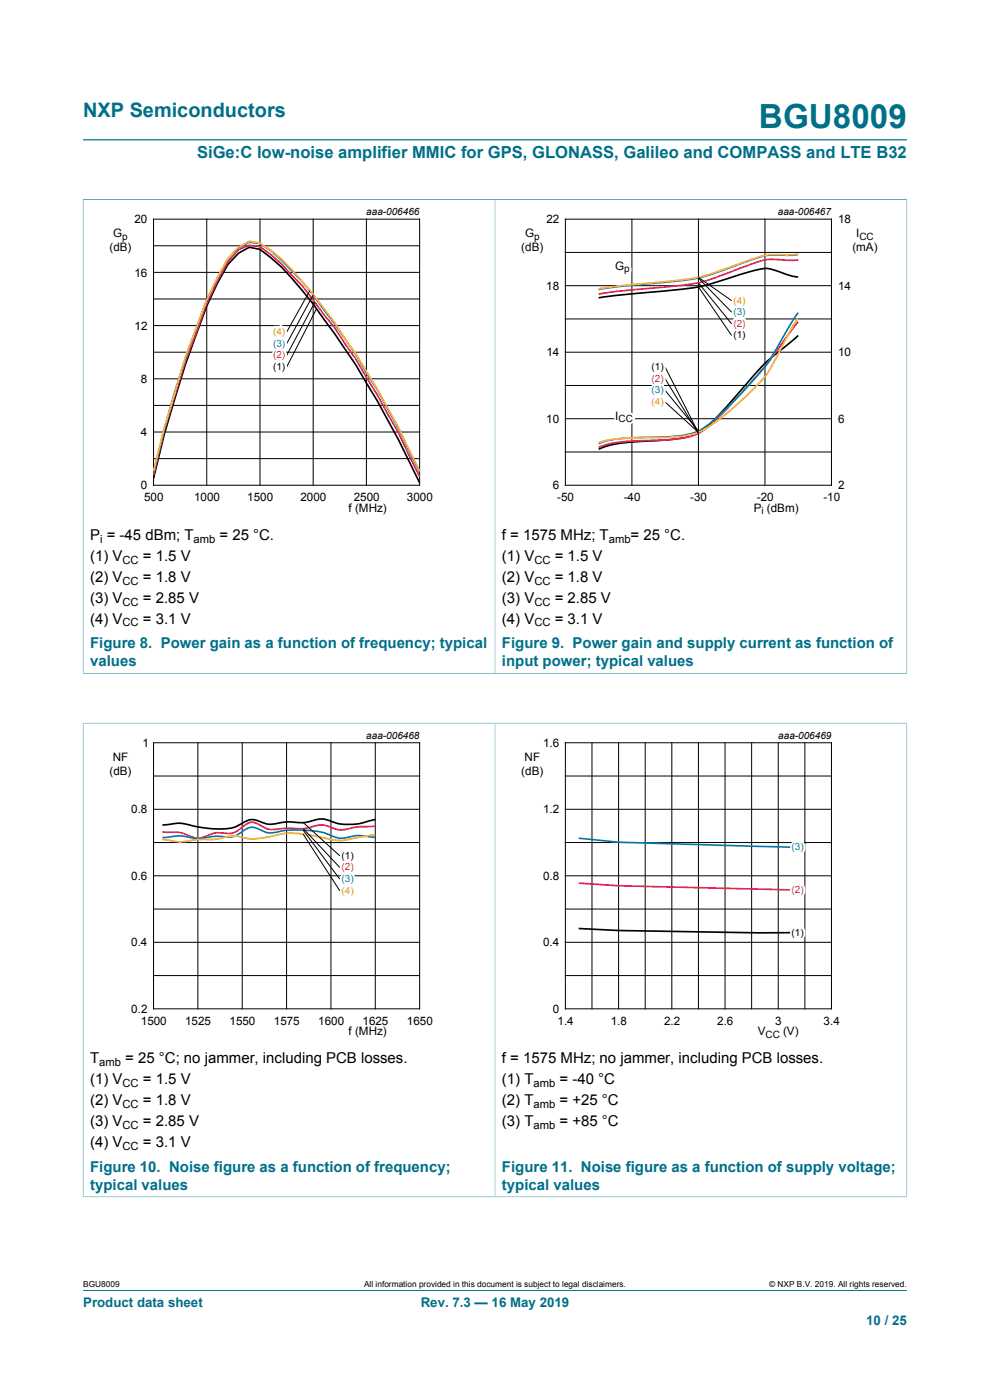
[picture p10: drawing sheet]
<svg xmlns="http://www.w3.org/2000/svg" width="210mm" height="297mm" viewBox="0 0 210 297" stroke-linecap="round" stroke-linejoin="round" font-family="sans-serif">
<path d="M17.6 29.7h174.8M17.6 42.3h174.8M17.6 42.3v100.6M105 42.3v100.5M192.4 42.3v100.6M17.6 142.8h174.8M17.6 153.4h174.8M17.6 153.3v100.7M105 153.4v100.5M192.4 153.3v100.7M17.6 253.9h174.8M17.6 273.8h174.8" fill="none" stroke="#007088" stroke-width=".21"/>
<g fill="none" stroke="#000" stroke-width=".21">
<path d="M32.6 46.5h56.4v56.4h-56.4zM32.6 57.8h56.4M32.6 52.1h56.4M43.9 46.5v56.4M55.1 46.5v56.4M66.4 46.5v56.4M77.7 46.5v56.4M119.9 46.5h56.5v56.4h-56.5zM119.9 53.6h56.5M134 46.5v56.4M148.2 46.5v56.4M148.2 60l7 8.7"/>
<path d="M148.2 59l7 7.3M148.2 58.8l7 5M162.3 46.5v56.4M32.6 74.7h56.4M32.6 69.1h56.4M32.6 63.4h56.4M65.7 61.7l-4.9 8.8M66.4 62.6l-5.6 10.4M66.8 64.1l-6 11.3M67.1 65.5l-6.3 12.4M119.9 74.7h56.5M119.9 67.7h56.5"/>
<path d="M119.9 60.6h56.5M141.1 77.9l7.1 13.9M148.2 60.9l7 10.3M32.6 97.3h56.4M32.6 91.7h56.4M32.6 86h56.4M32.6 80.4h56.4M119.9 95.9h56.5M119.9 88.8h56.5M119.9 81.8h56.5M141.1 80.4l7.1 11.6M141.1 82.8l7.1 8.6"/>
<path d="M141.1 85.3l7.1 6.4M32.6 157.6h56.4v56.4h-56.4zM42 157.6v56.4M51.4 157.6v56.4M60.8 157.6v56.4M70.2 157.6v56.4M79.6 157.6v56.4M119.9 157.6h56.5v56.4h-56.5zM125.6 157.6v56.4M131.2 157.6v56.4M136.9 157.6v56.4M142.5 157.6v56.4"/>
<path d="M148.2 157.6v56.4M153.8 157.6v56.4M159.4 157.6v56.4M165.1 157.6v56.4M170.7 157.6v56.4M32.6 178.7h56.4M32.6 171.7h56.4M32.6 164.6h56.4M64.3 174.5l7.8 7.1M64.3 175.8l7.8 8.2M64.3 176.1l7.8 10.4M64.3 177l7.8 12"/>
<path d="M119.9 178.7h56.5M119.9 171.7h56.5M119.9 164.6h56.5M32.6 199.9h56.4M32.6 192.8h56.4M32.6 185.8h56.4M119.9 199.9h56.5M119.9 192.8h56.5M119.9 185.8h56.5M32.6 207h56.4M119.9 207h56.5"/>
</g>
<path d="M169.3 58.7l-1.4-.2-3.4-1.1a5.7 5.7 0 0 0-4.3-.1l-3.7 1.1a47.5 47.5 0 0 1-13.9 3.2l-11.6 1-4 .6M169.3 71.2l-2.7 2.3a43.4 43.4 0 0 0-9.1 9 64.3 64.3 0 0 1-8.5 8.8 15.3 15.3 0 0 1-7.5 2 84 84 0 0 0-12.1 1.2l-2.4 .8M32.6 101.5a266.5 266.5 0 0 1 11.3-36.6l2.2-4.8 2.3-4 2.2-2.4 2.3-1.3 2.2 .5 1.2 .9a36.1 36.1 0 0 1 7.9 7.9 193.6 193.6 0 0 1 20.3 31.5l4.5 9.2M79.6 173.9l-.6 .1a13 13 0 0 1-10.1-.2h-1.2a11.3 11.3 0 0 1-5.7 .6h-1.8a6.7 6.7 0 0 1-5.3-.2 3.4 3.4 0 0 0-3.8 .6 10.1 10.1 0 0 1-6.6 1l-2.5-.4a12.6 12.6 0 0 0-5.7-.6l-1.9 .2M122.8 197l8.4 .4 29.7 .5h7" fill="none" stroke="#000" stroke-width=".35"/>
<path d="M169.3 55.1l-2.2 .1a13.8 13.8 0 0 0-8 .9l-2.6 1a39.7 39.7 0 0 1-13.9 3.7l-10 .8-5.6 .8M169.3 68.2l-2.4 3.3a119.2 119.2 0 0 1-15 17.6 11.9 11.9 0 0 1-8.9 4.1l-1.5 .1a84.7 84.7 0 0 0-12.1 .8l-2.4 .8M32.6 100.8l2.2-9.4 4.5-14.9 4.6-12.2 2.2-4.7 2.3-4.1 2.2-2.6 2.3-.9 2.2 .3 1.2 .9a26.7 26.7 0 0 1 5.6 5.2l2.3 2.3 6.7 8.8a206.8 206.8 0 0 1 18.1 31.6M79.6 175.3h-.6a19.2 19.2 0 0 0-6.3 .7l-1.7-.2a5.6 5.6 0 0 0-5.2-.3 16.3 16.3 0 0 1-5 .2h-.6a6 6 0 0 1-5.3-.8 2.38 2.38 0 0 0-3.2 .4 4.4 4.4 0 0 1-4.7 1.4 6.9 6.9 0 0 0-3.9 .9 4.5 4.5 0 0 1-3.8-.6l-1.7-.5h-3.2M122.8 187.3l8.4 .6 36.7 .9" fill="none" stroke="#ed1556" stroke-width=".35"/>
<path d="M169.3 54l-1.4 .2a22.5 22.5 0 0 0-6.6 .3l-4.8 1.7a41.4 41.4 0 0 1-13.9 3.6l-10 .9-5.6 .7M169.3 66.3l-2.9 4.6a40.5 40.5 0 0 1-7.9 11.2 60.8 60.8 0 0 1-9.5 8.9 15.7 15.7 0 0 1-7.5 1.7 87.2 87.2 0 0 0-12.1 .7l-2.4 .7M89 100.1l-4.5-9.3-2.3-4a170.9 170.9 0 0 0-18-27 45.8 45.8 0 0 0-7.9-7.4l-1.2-.7-2.2-.3-2.3 1.1-2.2 2.4-2.3 4.1-2.2 4.6a249.7 249.7 0 0 0-11.3 36.6M79.6 177.6a17 17 0 0 0-5-.2 5.7 5.7 0 0 1-5.2-.5 24.5 24.5 0 0 0-11.7-.2 7.1 7.1 0 0 1-3.4-1 3.2 3.2 0 0 0-3.2 .9 4.4 4.4 0 0 1-4.1 .9l-1.3-.1a13.8 13.8 0 0 1-5.6 .2 10.7 10.7 0 0 0-5 .1h-.7M122.8 177.8l8.4 .9 36.7 1" fill="none" stroke="#0082c4" stroke-width=".35"/>
<path d="M169.3 53.9l-1.4 .2a23.1 23.1 0 0 0-6.6 .3l-4.8 1.7a42.4 42.4 0 0 1-13.9 3.5l-11.6 1.1-4 .6M169.3 67.5a85.5 85.5 0 0 0-5.4 9.9 30.1 30.1 0 0 1-6.9 7.8 38 38 0 0 1-8.8 6.5 35.7 35.7 0 0 1-11.4 1.1l-4.7 .2a17.6 17.6 0 0 0-5.1 .9M32.6 99.9l2.2-9 4.5-15.2 4.6-12 2.2-4.8 2.3-4.1 2.2-2.4 2.3-1.2 2.2 .4 1.2 .7a22.1 22.1 0 0 1 5.6 4.9 111.3 111.3 0 0 1 11.3 14.7l2.3 3.1a231.4 231.4 0 0 1 13.5 24.9M79.6 177l-3.8 .7a11.5 11.5 0 0 1-7.5 0l-.6-.1a18.7 18.7 0 0 0-10.7-.1 12.1 12.1 0 0 1-6.9-.1h-1.2a18.5 18.5 0 0 1-6.9 .7 14.4 14.4 0 0 1-5.7 .3l-1.9-.3" fill="none" stroke="#fcb316" stroke-width=".35"/>
<text font-size="7.1" fill="#007088" x="161" y="27.2">BGU8009</text>
<text font-size="4.2" fill="#007088" x="17.6" y="24.8">NXP Semiconductors</text>
<text font-size="3.5" fill="#007088" x="41.8" y="33.5">SiGe:C low-noise amplifier MMIC for GPS, GLONASS, Galileo and COMPASS and LTE B32</text>
<g font-size="3.2">
<text x="19.1" y="114.5">P = -45 dBm; T</text>
<text x="19.1" y="119">(1) V</text>
<text x="30.3" y="119">= 1.5 V</text>
<text x="46.6" y="114.5">= 25 °C.</text>
<text x="106.5" y="114.5">f = 1575 MHz; T</text>
<text x="106.5" y="119">(1) V</text>
<text x="117.7" y="119">= 1.5 V</text>
<text x="133.8" y="114.5">= 25 °C.</text>
<text x="19.1" y="123.4">(2) V</text>
<text x="30.3" y="123.4">= 1.8 V</text>
<text x="106.5" y="123.4">(2) V</text>
<text x="117.7" y="123.4">= 1.8 V</text>
<text x="19.1" y="127.8">(3) V</text>
<text x="30.3" y="127.8">= 2.85 V</text>
<text x="106.5" y="127.8">(3) V</text>
<text x="117.7" y="127.8">= 2.85 V</text>
<text x="19.1" y="132.3">(4) V</text>
<text x="30.3" y="132.3">= 3.1 V</text>
<text x="106.5" y="132.3">(4) V</text>
<text x="117.7" y="132.3">= 3.1 V</text>
<text x="19.1" y="225.6">T</text>
<text x="26.6" y="225.6">= 25 °C; no jammer, including PCB losses.</text>
<text x="106.5" y="225.6">f = 1575 MHz; no jammer, including PCB losses.</text>
<text x="19.1" y="230">(1) V</text>
<text x="30.3" y="230">= 1.5 V</text>
<text x="106.5" y="230">(1) T</text>
<text x="118.7" y="230">= -40 °C</text>
<text x="19.1" y="234.5">(2) V</text>
<text x="19.1" y="238.9">(3) V</text>
<text x="30.3" y="234.5">= 1.8 V</text>
<text x="30.3" y="238.9">= 2.85 V</text>
<text x="106.5" y="234.5">(2) T</text>
<text x="106.5" y="238.9">(3) T</text>
<text x="118.7" y="234.5">= +25 °C</text>
<text x="118.7" y="238.9">= +85 °C</text>
<text x="19.1" y="243.4">(4) V</text>
<text x="30.3" y="243.4">= 3.1 V</text>
</g>
<g font-size="3.2" fill="#007088">
<text x="19.1" y="137.5">Figure 8. Power gain as a function of frequency; typical</text>
<text x="106.5" y="137.5">Figure 9. Power gain and supply current as function of</text>
<text x="19.1" y="141.3">values</text>
<text x="106.5" y="141.3">input power; typical values</text>
<text x="19.1" y="248.6">Figure 10. Noise figure as a function of frequency;</text>
<text x="106.5" y="248.6">Figure 11. Noise figure as a function of supply voltage;</text>
<text x="19.1" y="252.4">typical values</text>
<text x="106.5" y="252.4">typical values</text>
</g>
<g font-size="2.8" fill="#007088">
<text x="17.6" y="277.3">Product data sheet</text>
<text x="89.2" y="277.3">Rev. 7.3 — 16 May 2019</text>
<text x="183.7" y="281">10 / 25</text>
</g>
<g font-size="2.5">
<text x="28.5" y="47.4">20</text>
<text x="115.9" y="47.4">22</text>
<text x="177.8" y="47.4">18</text>
<text x="23.2" y="53.3">(dB)</text>
<text x="24" y="50.4">G</text>
<text x="110.6" y="53.3">(dB)</text>
<text x="111.4" y="50.4">G</text>
<text x="180.8" y="53.3">(mA)</text>
<text x="181.6" y="50.4">I</text>
<text x="28.5" y="58.7">16</text>
<text x="130.5" y="57.3">G</text>
<text x="115.9" y="61.5">18</text>
<text x="177.8" y="61.5">14</text>
<text x="28.5" y="70">12</text>
<text x="115.9" y="75.6">14</text>
<text x="177.8" y="75.6">10</text>
<text x="29.9" y="81.2">8</text>
<text x="115.9" y="89.7">10</text>
<text x="130.5" y="89">I</text>
<text x="177.8" y="89.7">6</text>
<text x="29.9" y="92.5">4</text>
<text x="29.9" y="103.8">0</text>
<text x="30.6" y="106.3">500</text>
<text x="41.2" y="106.3">1000</text>
<text x="52.5" y="106.3">1500</text>
<text x="63.7" y="106.3">2000</text>
<text x="75" y="106.3">2500</text>
<text x="86.3" y="106.3">3000</text>
<text x="117.3" y="103.8">6</text>
<text x="118.2" y="106.3">-50</text>
<text x="132.3" y="106.3">-40</text>
<text x="146.4" y="106.3">-30</text>
<text x="160.5" y="106.3">-20</text>
<text x="174.6" y="106.3">-10</text>
<text x="177.8" y="103.8">2</text>
<text x="74" y="108.6">f (MHz)</text>
<text x="159.9" y="108.6">P (dBm)</text>
<text x="23.9" y="161.5">NF</text>
<text x="30.2" y="158.5">1</text>
<text x="111.3" y="161.5">NF</text>
<text x="115.2" y="158.5">1.6</text>
<text x="23.2" y="164.4">(dB)</text>
<text x="110.6" y="164.4">(dB)</text>
<text x="27.8" y="172.6">0.8</text>
<text x="115.2" y="172.6">1.2</text>
<text x="27.8" y="186.7">0.6</text>
<text x="115.2" y="186.7">0.8</text>
<text x="27.8" y="200.8">0.4</text>
<text x="115.2" y="200.8">0.4</text>
<text x="27.9" y="214.9">0.2</text>
<text x="117.3" y="214.9">0</text>
<text x="29.9" y="217.4">1500</text>
<text x="39.3" y="217.4">1525</text>
<text x="48.7" y="217.4">1550</text>
<text x="58.1" y="217.4">1575</text>
<text x="67.5" y="217.4">1600</text>
<text x="74" y="219.7">f (MHz)</text>
<text x="76.9" y="217.4">1625</text>
<text x="86.3" y="217.4">1650</text>
<text x="118.3" y="217.4">1.4</text>
<text x="129.6" y="217.4">1.8</text>
<text x="140.9" y="217.4">2.2</text>
<text x="152.1" y="217.4">2.6</text>
<text x="160.7" y="219.7">V</text>
<text x="164.5" y="217.4">3</text>
<text x="166.1" y="219.7">(V)</text>
<text x="174.7" y="217.4">3.4</text>
</g>
<g font-size="2.4">
<text x="21.2" y="115.1">i</text>
<text x="26" y="119.6">CC</text>
<text x="41.1" y="115.1">amb</text>
<text x="113.4" y="119.6">CC</text>
<text x="129.1" y="115.1">amb</text>
<text x="26" y="124">CC</text>
<text x="113.4" y="124">CC</text>
<text x="26" y="128.5">CC</text>
<text x="113.4" y="128.5">CC</text>
<text x="26" y="132.9">CC</text>
<text x="113.4" y="132.9">CC</text>
<text x="21.1" y="226.2">amb</text>
<text x="26" y="230.6">CC</text>
<text x="113.2" y="230.6">amb</text>
<text x="26" y="235.1">CC</text>
<text x="26" y="239.5">CC</text>
<text x="113.2" y="235.1">amb</text>
<text x="113.2" y="239.5">amb</text>
<text x="26" y="244">CC</text>
</g>
<g font-size="2.1">
<text x="77.7" y="45.7">aaa-006466</text>
<text x="165" y="45.7">aaa-006467</text>
<text x="25.9" y="50.9">p</text>
<text x="113.3" y="50.9">p</text>
<text x="182.3" y="50.9">CC</text>
<text x="132.4" y="57.7">p</text>
<text x="155.6" y="71.8">(1)</text>
<text x="57.9" y="78.5">(1)</text>
<text x="138.2" y="78.5">(1)</text>
<text x="131.2" y="89.5">CC</text>
<text x="161.5" y="109.1">i</text>
<text x="77.7" y="156.8">aaa-006468</text>
<text x="165.1" y="156.8">aaa-006469</text>
<text x="72.4" y="182.2">(1)</text>
<text x="167.9" y="198.5">(1)</text>
<text x="162.4" y="220.2">CC</text>
</g>
<g font-size="2.1" fill="#fcb316">
<text x="155.6" y="64.4">(4)</text>
<text x="57.9" y="71.1">(4)</text>
<text x="138.2" y="85.9">(4)</text>
<text x="72.4" y="189.6">(4)</text>
</g>
<g font-size="2.1" fill="#ed1556">
<text x="155.6" y="69.3">(2)</text>
<text x="57.9" y="76">(2)</text>
<text x="138.2" y="81">(2)</text>
<text x="72.4" y="184.6">(2)</text>
<text x="167.9" y="189.4">(2)</text>
</g>
<g font-size="2.1" fill="#0082c4">
<text x="155.6" y="66.9">(3)</text>
<text x="57.9" y="73.6">(3)</text>
<text x="138.2" y="83.4">(3)</text>
<text x="167.9" y="180.3">(3)</text>
<text x="72.4" y="187.1">(3)</text>
</g>
<g font-size="1.8">
<text x="17.6" y="273.1">BGU8009</text>
<text x="77.2" y="273.1">All information provided in this document is subject to legal disclaimers.</text>
<text x="163.2" y="273.1">© NXP B.V. 2019. All rights reserved.</text>
</g>
</svg>
